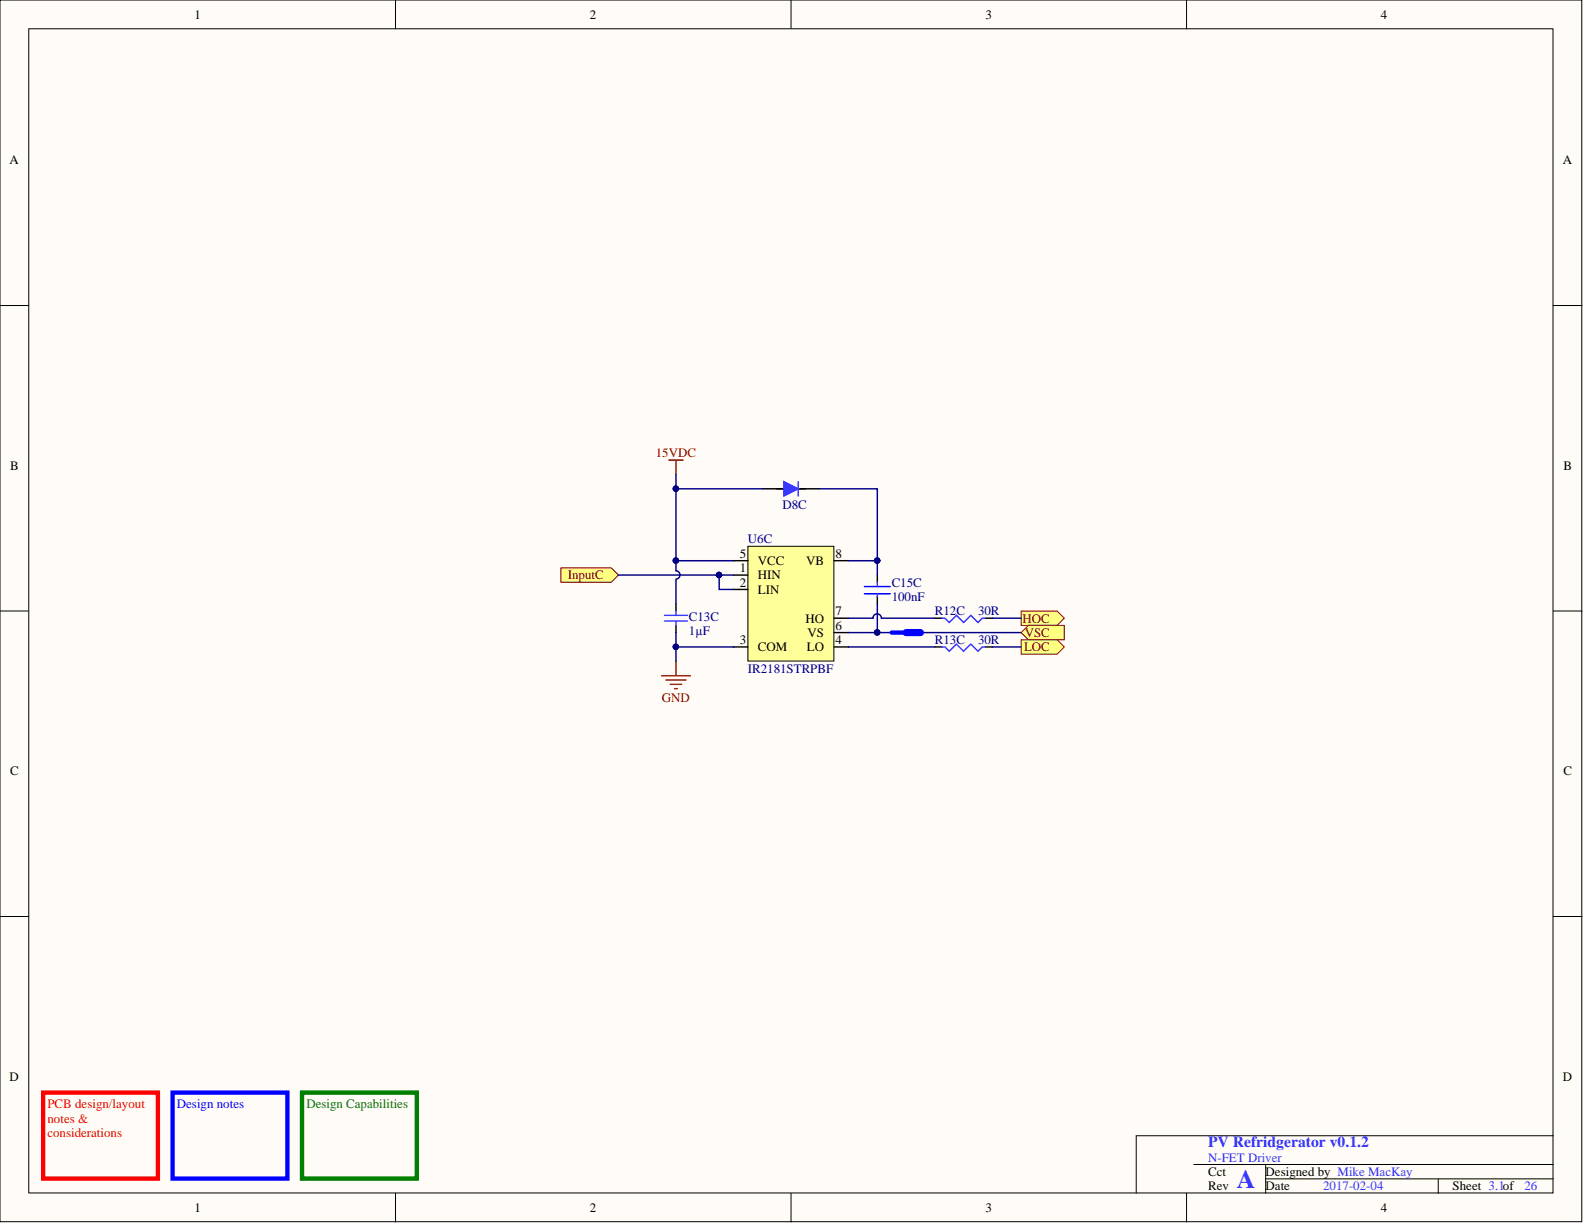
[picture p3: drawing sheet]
<svg xmlns="http://www.w3.org/2000/svg" width="279mm" height="216mm" viewBox="0 0 279 216" stroke-linecap="round" stroke-linejoin="round" font-family="sans-serif">
<g fill="#fffcf8" stroke="#000" stroke-width=".18">
<path d="M0 0h279v215.5h-279z"/>
<path d="M5.1 5.1h268.8v205.3h-268.8z"/>
</g>
<g fill="none" stroke="#000" stroke-width=".18">
<path d="M69.8 0v5.1M139.5 0v5.1M209.3 0v5.1M0 53.9h5.1M274 53.9h5.1M0 107.8h5.1M274 107.8h5.1M0 161.7h5.1M274 161.7h5.1M69.8 210.5v5M139.5 210.5v5M209.3 210.5v5"/>
<path d="M210.6 205.4h63.4M223.2 207.9h50.8M223.2 205.4v5.1M253.7 207.9v2.6M274 200.3h-73.6v10.2"/>
</g>
<path d="M7.6 192.7h20.3v15.2h-20.3z" fill="none" stroke="#f00" stroke-width=".76"/>
<path d="M53.3 192.7h20.2v15.2h-20.2z" fill="none" stroke="#008000" stroke-width=".76"/>
<path d="M30.4 192.7h20.3v15.2h-20.3z" fill="none" stroke="#00f" stroke-width=".76"/>
<g fill="#ffff80" stroke="#800000" stroke-width=".18">
<path d="M180.1 107.8h6.4l1.2 1.2-1.2 1.3h-6.4z" fill-rule="evenodd"/>
<path d="M180.1 111.6l1.3-1.3h6.3v2.5h-6.3z" fill-rule="evenodd"/>
<path d="M180.1 112.8h6.4l1.2 1.3-1.2 1.3h-6.4z" fill-rule="evenodd"/>
<path d="M98.9 100.2h8.9l1.3 1.2-1.3 1.3h-8.9z" fill-rule="evenodd"/>
</g>
<path d="M118 81.2h2.5M119.2 81.2v2.5" fill="none" stroke="#800000" stroke-width=".25"/>
<path d="M134.5 86.2h10.1" fill="none" stroke="#000" stroke-width=".25"/>
<path d="M140.8 85v2.5" fill="none" stroke="#33f" stroke-width=".25"/>
<path d="M138.3 85l2.5 1.2-2.5 1.3z" fill="#33f"/>
<path d="M138.3 85l2.5 1.2-2.5 1.3z" fill="none" stroke="#33f" stroke-width=".25"/>
<path d="M131.9 96.4h15.2v20.2h-15.2z" fill="#ff9" stroke="#000" stroke-width=".18"/>
<g fill="none" stroke="#000" stroke-width=".25">
<path d="M129.4 98.9h2.5M147.1 98.9h2.6M119.2 106.5v1.3M119.2 110.3v1.3M129.4 101.4h2.5M129.4 104h2.5M129.4 114.1h2.5M147.1 114.1h2.6M147.1 111.6h2.6M147.1 109h2.6M154.8 101.4v1.3M154.8 105.2v1.3"/>
<path d="M157.3 111.6h5.1M164.9 114.1h1.3M164.9 109h1.3M173.8 114.1h1.2M173.8 109h1.2"/>
</g>
<path d="M152.5 104.7h4.5M152.5 103.5h4.5" fill="none" stroke="#00f" stroke-width=".25"/>
<path d="M117.2 109.6h4.1M117.2 108.5h4.1M119.2 107.8v.7M119.2 109.6v.7M154.8 102.7v.8M154.8 104.7v.5M166.2 114.1h.5l.7 .8 1.3-1.3 1.3 1.3 1.2-1.3 1.3 1.3 .8-.8h.5M166.2 109h.5l.7 .8 1.3-1.3 1.3 1.3 1.2-1.3 1.3 1.3 .8-.8h.5" fill="none" stroke="#33f" stroke-width=".25"/>
<path d="M116.7 119.2h5.1M117.5 119.9h3.5M119.2 116.7v2.5M118.2 120.7h2M119 121.5h.5" fill="none" stroke="#800000" stroke-width=".25"/>
<g fill="none" stroke="#000080" stroke-width=".25">
<path d="M119.2 86.2v12.7h10.2M119.2 83.7v2.5h15.3M119.2 98.9v1.8a.74 .74 0 0 1 .7 .7 .74 .74 0 0 1-.7 .7M144.6 86.2h10.2v12.7M149.7 98.9h5.1v2.5M109.1 101.4h17.7M119.2 111.6v5.1M119.2 102.2v4.3M119.2 114.1h10.2M129.4 101.4h-2.6v2.6h2.6M149.7 114.1h15.2M154.8 106.5v5.1h-5.1"/>
<path d="M154.8 111.6h2.5M155.5 109a.74 .74 0 0 0-.8-.7 .74 .74 0 0 0-.7 .7h-4.3M155.5 109h9.4M162.4 111.6h17.7M175 109h5.1M175 114.1h5.1"/>
</g>
<g fill="#000080" stroke="#000080" stroke-width=".18">
<circle cx="126.8" cy="101.4" r=".48"/>
<circle cx="119.2" cy="98.9" r=".48"/>
<circle cx="119.2" cy="86.2" r=".48"/>
<circle cx="154.7" cy="98.9" r=".48"/>
<circle cx="154.7" cy="111.6" r=".48"/>
<circle cx="119.2" cy="114.1" r=".48"/>
</g>
<path d="M159.8 111.6h2.6" fill="none" stroke="#00f" stroke-width="1.3"/>
<path d="M157.3 111.6h2.5" fill="none" stroke="#00f" stroke-width=".76"/>
<text font-size="4.6" fill="#33f" x="218.2" y="209.5">A</text>
<text font-size="2.7" fill="#33f" x="213.1" y="202.3">PV Refridgerator v0.1.2</text>
<g font-size="2.3">
<text x="34.3" y="3.3">1</text>
<text x="104.1" y="3.3">2</text>
<text x="173.8" y="3.3">3</text>
<text x="243.6" y="3.3">4</text>
<text x="1.7" y="29">A</text>
<text x="275.7" y="29">A</text>
<text x="1.8" y="82.9">B</text>
<text x="275.8" y="82.9">B</text>
<text x="130.5" y="100.9">1</text>
<text x="130.5" y="98.4">5</text>
<text x="133.7" y="99.7">VCC</text>
<text x="142.2" y="99.7">VB</text>
<text x="147.4" y="98.4">8</text>
<text x="130.5" y="103.5">2</text>
<text x="133.7" y="102.2">HIN</text>
<text x="133.7" y="104.7">LIN</text>
<text x="130.5" y="113.6">3</text>
<text x="142.1" y="109.8">HO</text>
<text x="142.4" y="112.3">VS</text>
<text x="147.4" y="113.6">4</text>
<text x="147.4" y="111.1">6</text>
<text x="147.4" y="108.5">7</text>
<text x="133.7" y="114.9">COM</text>
<text x="142.3" y="114.9">LO</text>
<text x="1.8" y="136.8">C</text>
<text x="275.8" y="136.8">C</text>
<text x="1.7" y="190.7">D</text>
<text x="275.7" y="190.7">D</text>
<text x="213.1" y="207.4">Cct</text>
<text x="213.1" y="210">Rev</text>
<text x="223.2" y="207.4">Designed by Mike MacKay</text>
<text x="223.2" y="210">Date</text>
<text x="256.2" y="210">Sheet 3.1of</text>
<text x="34.3" y="213.8">1</text>
<text x="104.1" y="213.8">2</text>
<text x="173.8" y="213.8">3</text>
<text x="243.6" y="213.8">4</text>
</g>
<g font-size="2.3" fill="#800000">
<text x="115.7" y="80.6">15VDC</text>
<text x="100.2" y="102.2">InputC</text>
<text x="180.4" y="109.8">HOC</text>
<text x="180.8" y="112.3">VSC</text>
<text x="180.6" y="114.9">LOC</text>
<text x="116.7" y="123.8">GND</text>
</g>
<g font-size="2.3" fill="#000080">
<text x="138" y="89.8">D8C</text>
<text x="131.9" y="95.9">U6C</text>
<text x="157.3" y="106">100nF</text>
<text x="157.3" y="103.5">C15C</text>
<text x="121.5" y="112.1">1µF</text>
<text x="121.5" y="109.6">C13C</text>
<text x="164.9" y="113.6">R13C</text>
<text x="164.9" y="108.5">R12C</text>
<text x="172.5" y="113.6">30R</text>
<text x="172.5" y="108.5">30R</text>
<text x="131.9" y="118.7">IR2181STRPBF</text>
</g>
<g font-size="2.3" fill="#f00">
<text x="8.4" y="195.5">PCB design/layout</text>
<text x="8.4" y="198.1">notes &amp;</text>
<text x="8.4" y="200.6">considerations</text>
</g>
<text font-size="2.3" fill="#00f" x="31.2" y="195.5">Design notes</text>
<text font-size="2.3" fill="#008000" x="54" y="195.5">Design Capabilities</text>
<g font-size="2.3" fill="#33f">
<text x="213.1" y="204.9">N-FET Driver</text>
<text x="233.4" y="210">2017-02-04</text>
<text x="268.9" y="210">26</text>
</g>
</svg>
